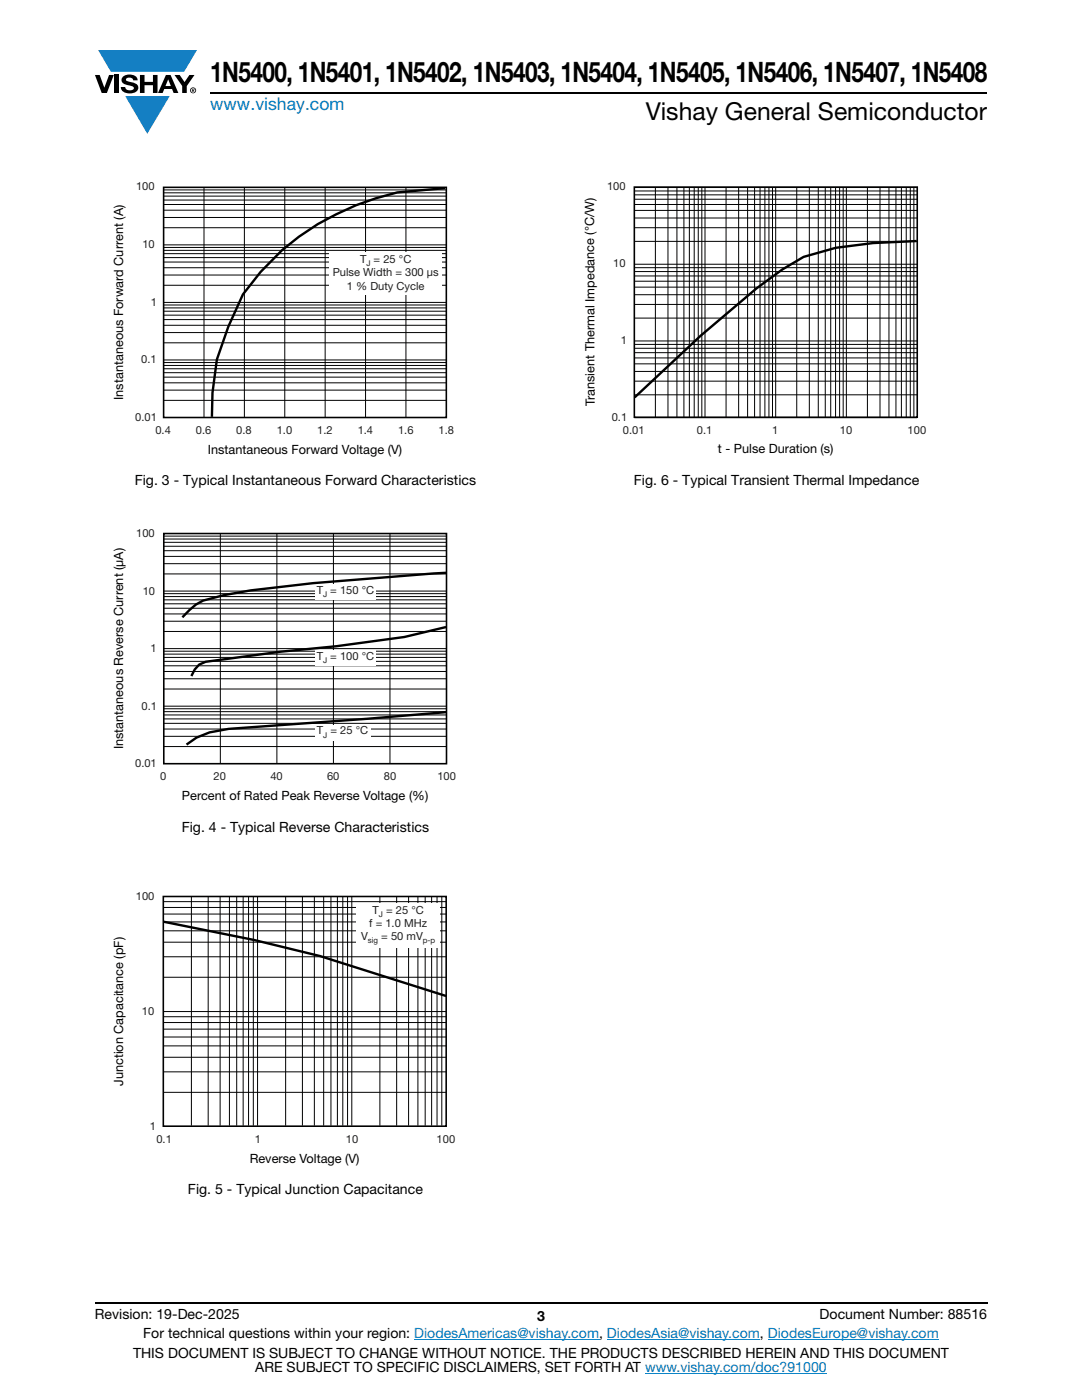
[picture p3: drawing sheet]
<svg xmlns="http://www.w3.org/2000/svg" width="216mm" height="279mm" viewBox="0 0 216 279" stroke-linecap="round" stroke-linejoin="round" font-family="sans-serif">
<g fill="#147fc3">
<path d="M19.6 10h19.7l-2.6 4.3h-1.1h-13.5z"/>
<path d="M25 19.2h8.9l-4.5 7.5z"/>
</g>
<g fill="#000">
<path d="M18.9 15h1l.9 2.5 1-2.5h.9l-1.4 3.6h-1zM22.9 15h.9v3.6h-.9zM24.6 15.3a2.1 2.1 0 0 1 2.8 .3l.1 .4h-.9a.79 .79 0 0 0-.7-.5 .79 .79 0 0 0-.8 .4l.3 .3 1 .2a1.08 1.08 0 0 1 1.2 1 1.08 1.08 0 0 1-1.1 1.2 1.73 1.73 0 0 1-2.4-1.2h.9a.96 .96 0 0 0 .8 .6 .96 .96 0 0 0 .9-.4 1.31 1.31 0 0 0-1.2-.6 1.03 1.03 0 0 1-1.1-.6 1.03 1.03 0 0 1 .2-1.1zM27.9 15h.9v1.3h1.7v-1.3h.9v3.6h-.9v-1.6h-1.7v1.6h-.9zM34.8 15h1.1l.9 1.4 1-1.4h1l-1.5 2.2v1.4h-.9v-1.4z"/>
<path d="M33.6 15.9l.5 1.3h-1.1zM33.1 15l-1.6 3.6h1l.3-.8h1.5l.3 .8h1l-1.6-3.6z"/>
<path d="M38.4 17.8h.2v.2h-.2zM38.3 17.7v.7h.1v-.3l.4 .3-.2-.3 .2-.2-.1-.2z"/>
<path d="M38.1 18a.46 .46 0 0 1 .9 0 .46 .46 0 0 1-.9 0zM37.9 18a.6 .6 0 0 0 1.2 0 .6 .6 0 0 0-1.2 0z"/>
</g>
<path d="M42 18.6h155M18.9 260h178.1" fill="none" stroke="#000" stroke-width=".36"/>
<path d="M82.6 267.3h36.9M121.1 267.3h30.5M128.7 274h36.3M153.2 267.3h34.1" fill="none" stroke="#007ec4" stroke-width=".2"/>
<g fill="none" stroke="#000" stroke-width=".2">
<path d="M32.6 38.5h56.5M32.6 39.1h56.5M32.6 39.9h56.5M32.6 37.9h56.5M40.7 37.4v45.9M48.8 37.4v45.9M56.8 37.4v45.9M64.9 37.4v45.9M72.9 37.4v45.9M81 37.4v45.9M32.6 56.9h56.5M32.6 54.9h56.5"/>
<path d="M32.6 53.4h56.5M32.6 52.3h56.5M32.6 50h56.5M32.6 50.6h56.5M32.6 51.4h56.5M32.6 49.4h56.5M32.6 48.9h56.5M32.6 45.4h56.5M32.6 43.4h56.5M32.6 41.9h56.5M32.6 40.8h56.5M32.6 79.9h56.5"/>
<path d="M32.6 77.9h56.5M32.6 76.4h56.5M32.6 75.3h56.5M32.6 72.9h56.5M32.6 73.6h56.5M32.6 74.4h56.5M32.6 72.4h56.5M32.6 71.8h56.5M32.6 68.4h56.5M32.6 66.4h56.5M32.6 64.9h56.5M32.6 63.8h56.5"/>
<path d="M32.6 61.5h56.5M32.6 62.1h56.5M32.6 62.9h56.5M32.6 60.9h56.5M32.6 60.4h56.5"/>
</g>
<path d="M32.6 37.4h56.5v45.9h-56.5z" fill="none" stroke="#000" stroke-width=".32"/>
<path d="M88.8 37.5l-9.5 .9a50.4 50.4 0 0 0-30.8 20.4l-3 6.4-2.2 6.6-.9 6.6-.1 4.8" fill="none" stroke="#000" stroke-width=".48"/>
<path d="M65.7 50.2h22.5v8.6h-22.5z" fill="#fff"/>
<g fill="none" stroke="#000" stroke-width=".2">
<path d="M32.7 119.1h56.4M32.7 119.7h56.4M32.7 118.5h56.4M32.7 118h56.4M32.7 114.5h56.4M32.7 112.5h56.4M32.7 111h56.4M32.7 109.9h56.4M32.7 107.6h56.4M32.7 108.2h56.4M32.7 109h56.4M32.7 107h56.4"/>
<path d="M44 106.5v45.9M55.2 106.5v45.9M66.5 106.5v45.9M77.8 106.5v45.9M32.7 137.5h56.4M32.7 135.5h56.4M32.7 134h56.4M32.7 132.9h56.4M32.7 130.5h56.4M32.7 131.2h56.4M32.7 132h56.4M32.7 130h56.4"/>
<path d="M32.7 129.4h56.4M32.7 126h56.4M32.7 124h56.4M32.7 122.5h56.4M32.7 121.4h56.4M32.7 120.5h56.4M32.7 149h56.4M32.7 146.9h56.4M32.7 145.5h56.4M32.7 144.4h56.4M32.7 142h56.4M32.7 142.7h56.4"/>
<path d="M32.7 143.5h56.4M32.7 141.4h56.4M32.7 140.9h56.4"/>
</g>
<path d="M32.7 106.5h56.4v45.9h-56.4z" fill="none" stroke="#000" stroke-width=".32"/>
<g fill="#fff">
<path d="M62.9 116.7h12.1v3.1h-12.1z"/>
<path d="M62.8 144.6h11.1v3.2h-11.1z"/>
<path d="M62.9 129.7h12.1v3.1h-12.1z"/>
</g>
<path d="M89 114.3l-26.5 2.1-12.5 1.4-5.3 1-4.2 1.1-1.4 .7-2.7 2.6M89 125.1l-8.3 2-13.6 1.9-11.2 1.1-14.9 2-1.3 .5-.8 1-.7 1.3M89 142.1l-15.8 1.4-27.6 2-3.8 .7-2.6 1-2 1.4M32.6 183.9l18.1 3.7 13.2 3.2 25.1 8" fill="none" stroke="#000" stroke-width=".48"/>
<g fill="none" stroke="#000" stroke-width=".2">
<path d="M32.6 179.9h56.4M38.2 178.9v45.8M41.5 178.9v45.8M43.9 178.9v45.8M45.8 178.9v45.8M47.2 178.9v45.8M48.5 178.9v45.8M49.6 178.9v45.8M50.5 178.9v45.8M51.4 178.9v45.8M57 178.9v45.8M60.3 178.9v45.8"/>
<path d="M62.7 178.9v45.8M64.6 178.9v45.8M66 178.9v45.8M67.3 178.9v45.8M68.4 178.9v45.8M69.4 178.9v45.8M70.2 178.9v45.8M75.8 178.9v45.8M79.1 178.9v45.8M81.5 178.9v45.8M83.4 178.9v45.8M84.8 178.9v45.8"/>
<path d="M86.1 178.9v45.8M87.2 178.9v45.8M88.2 178.9v45.8M32.6 195h56.4M32.6 190.9h56.4M32.6 188h56.4M32.6 185.8h56.4M32.6 181.1h56.4M32.6 182.4h56.4M32.6 184h56.4M32.6 218h56.4M32.6 213.9h56.4"/>
<path d="M32.6 211h56.4M32.6 208.7h56.4M32.6 204.1h56.4M32.6 205.4h56.4M32.6 207h56.4M32.6 202.9h56.4M32.6 201.9h56.4"/>
</g>
<path d="M32.6 178.9h56.4v45.9h-56.4z" fill="none" stroke="#000" stroke-width=".32"/>
<path d="M71.2 180.2h16.6v8.8h-16.6z" fill="#fff"/>
<g fill="none" stroke="#000" stroke-width=".2">
<path d="M126.6 38.9h56.4M126.6 39.8h56.4M126.6 38.1h56.4M126.6 37.4h56.4M130.8 37.4v45.9M133.3 37.4v45.9M135.1 37.4v45.9M136.5 37.4v45.9M137.6 37.4v45.9M138.5 37.4v45.9M139.3 37.4v45.9M140 37.4v45.9"/>
<path d="M140.7 37.4v45.9M144.9 37.4v45.9M147.4 37.4v45.9M149.2 37.4v45.9M150.6 37.4v45.9M151.7 37.4v45.9M152.6 37.4v45.9M153.4 37.4v45.9M154.1 37.4v45.9M154.8 37.4v45.9M159 37.4v45.9M161.5 37.4v45.9"/>
<path d="M163.3 37.4v45.9M164.7 37.4v45.9M165.8 37.4v45.9M166.7 37.4v45.9M167.5 37.4v45.9M168.2 37.4v45.9M168.9 37.4v45.9M173.1 37.4v45.9M175.6 37.4v45.9M177.4 37.4v45.9M178.8 37.4v45.9M179.9 37.4v45.9"/>
<path d="M180.8 37.4v45.9M181.6 37.4v45.9M182.3 37.4v45.9M126.6 58.8h56.4M126.6 57.3h56.4M126.6 54.2h56.4M126.6 55.1h56.4M126.6 56.1h56.4M126.6 53.4h56.4M126.6 52.7h56.4M126.6 48.2h56.4M126.6 45.4h56.4"/>
<path d="M126.6 43.5h56.4M126.6 42h56.4M126.6 40.8h56.4M126.6 78.8h56.4M126.6 76.1h56.4M126.6 74.1h56.4M126.6 72.6h56.4M126.6 69.5h56.4M126.6 70.4h56.4M126.6 71.4h56.4M126.6 68.7h56.4M126.6 68h56.4"/>
<path d="M126.6 63.5h56.4M126.6 60.8h56.4M126.6 83.4h56.4"/>
</g>
<path d="M126.6 37.3h56.4v46h-56.4z" fill="none" stroke="#000" stroke-width=".32"/>
<path d="M182.9 48.1l-8.7 .4-7.4 1-6.5 1.8-4.2 2.5-5.2 3.8-11.1 9.4-13.2 12.3" fill="none" stroke="#000" stroke-width=".48"/>
<text font-size="5.6" x="42" y="16.4">1N5400, 1N5401, 1N5402, 1N5403, 1N5404, 1N5405, 1N5406, 1N5407, 1N5408</text>
<text font-size="4.9" x="128.8" y="24">Vishay General Semiconductor</text>
<text font-size="3.5" fill="#007ec4" x="42" y="21.9">www.vishay.com</text>
<g font-size="2.8">
<text x="26.9" y="96.8">Fig. 3 - Typical Instantaneous Forward Characteristics</text>
<text x="126.5" y="96.8">Fig. 6 - Typical Transient Thermal Impedance</text>
<text x="36.3" y="166">Fig. 4 - Typical Reverse Characteristics</text>
<text x="37.5" y="238.3">Fig. 5 - Typical Junction Capacitance</text>
<text x="18.9" y="263.3">Revision: 19-Dec-2025</text>
<text x="107.2" y="263.6">3</text>
<text x="163.6" y="263.3">Document Number: 88516</text>
<text x="28.6" y="267.1">For technical questions within your region: DiodesAmericas@vishay.com, DiodesAsia@vishay.com, DiodesEurope@vishay.com</text>
<text x="26.5" y="271">THIS DOCUMENT IS SUBJECT TO CHANGE WITHOUT NOTICE. THE PRODUCTS DESCRIBED HEREIN AND THIS DOCUMENT</text>
<text x="50.9" y="273.8">ARE SUBJECT TO SPECIFIC DISCLAIMERS, SET FORTH AT www.vishay.com/doc?91000</text>
</g>
<g font-size="2.5">
<text x="24.6" y="79.8" transform="rotate(-90 24.6 79.8)">Instantaneous Forward Current (A)</text>
<text x="118.7" y="81.1" transform="rotate(-90 118.7 81.1)">Transient Thermal Impedance (°C/W)</text>
<text x="41.5" y="90.5">Instantaneous Forward Voltage (V)</text>
<text x="143.2" y="90.5">t - Pulse Duration (s)</text>
<text x="24.6" y="149.5" transform="rotate(-90 24.6 149.5)">Instantaneous Reverse Current (μA)</text>
<text x="36.3" y="159.6">Percent of Rated Peak Reverse Voltage (%)</text>
<text x="24.6" y="216.7" transform="rotate(-90 24.6 216.7)">Junction Capacitance (pF)</text>
<text x="49.8" y="232.1">Reverse Voltage (V)</text>
</g>
<g font-size="2.2" fill="#231f20">
<text x="27.1" y="38">100</text>
<text x="121.1" y="38">100</text>
<text x="28.4" y="49.5">10</text>
<text x="122.4" y="53.3">10</text>
<text x="30.1" y="61">1</text>
<text x="123.9" y="68.6">1</text>
<text x="28.2" y="72.5">0.1</text>
<text x="122.1" y="83.9">0.1</text>
<text x="27" y="84">0.01</text>
<text x="31" y="86.6">0.4</text>
<text x="39.1" y="86.6">0.6</text>
<text x="47.2" y="86.6">0.8</text>
<text x="55.2" y="86.6">1.0</text>
<text x="63.3" y="86.6">1.2</text>
<text x="71.4" y="86.6">1.4</text>
<text x="79.4" y="86.6">1.6</text>
<text x="87.5" y="86.6">1.8</text>
<text x="124.3" y="86.7">0.01</text>
<text x="139.1" y="86.7">0.1</text>
<text x="154.1" y="86.7">1</text>
<text x="167.6" y="86.7">10</text>
<text x="181.1" y="86.7">100</text>
<text x="27.2" y="107.2">100</text>
<text x="28.5" y="118.7">10</text>
<text x="30.1" y="130.2">1</text>
<text x="28.3" y="141.6">0.1</text>
<text x="27" y="153.1">0.01</text>
<text x="31.9" y="155.7">0</text>
<text x="42.6" y="155.7">20</text>
<text x="53.9" y="155.7">40</text>
<text x="65.3" y="155.7">60</text>
<text x="76.6" y="155.7">80</text>
<text x="87.3" y="155.7">100</text>
<text x="27.1" y="179.5">100</text>
<text x="28.3" y="202.5">10</text>
<text x="29.9" y="225.5">1</text>
<text x="31.2" y="228.2">0.1</text>
<text x="50.9" y="228.2">1</text>
<text x="69" y="228.2">10</text>
<text x="87.1" y="228.2">100</text>
</g>
<g font-size="2.2" fill="#211e1e">
<text x="71.8" y="52.5">T</text>
<text x="74.6" y="52.5">= 25 °C</text>
<text x="66.4" y="55.2">Pulse Width = 300 μs</text>
<text x="69.2" y="57.8">1 % Duty Cycle</text>
<text x="63.2" y="118.6">T = 150 °C</text>
<text x="63.2" y="131.6">T = 100 °C</text>
<text x="63.2" y="146.6">T = 25 °C</text>
<text x="73.7" y="185">f = 1.0 MHz</text>
<text x="74.3" y="182.3">T</text>
<text x="77.1" y="182.3">= 25 °C</text>
<text x="72" y="187.7">V</text>
<text x="76.1" y="187.7">= 50 mV</text>
</g>
<g font-size="1.6" fill="#211e1e">
<text x="73.1" y="53.1">J</text>
<text x="64.5" y="119.2">J</text>
<text x="64.5" y="132.3">J</text>
<text x="64.5" y="147.2">J</text>
<text x="75.6" y="183">J</text>
<text x="73.4" y="188.3">sig</text>
<text x="84.4" y="188.3">p-p</text>
</g>
</svg>
